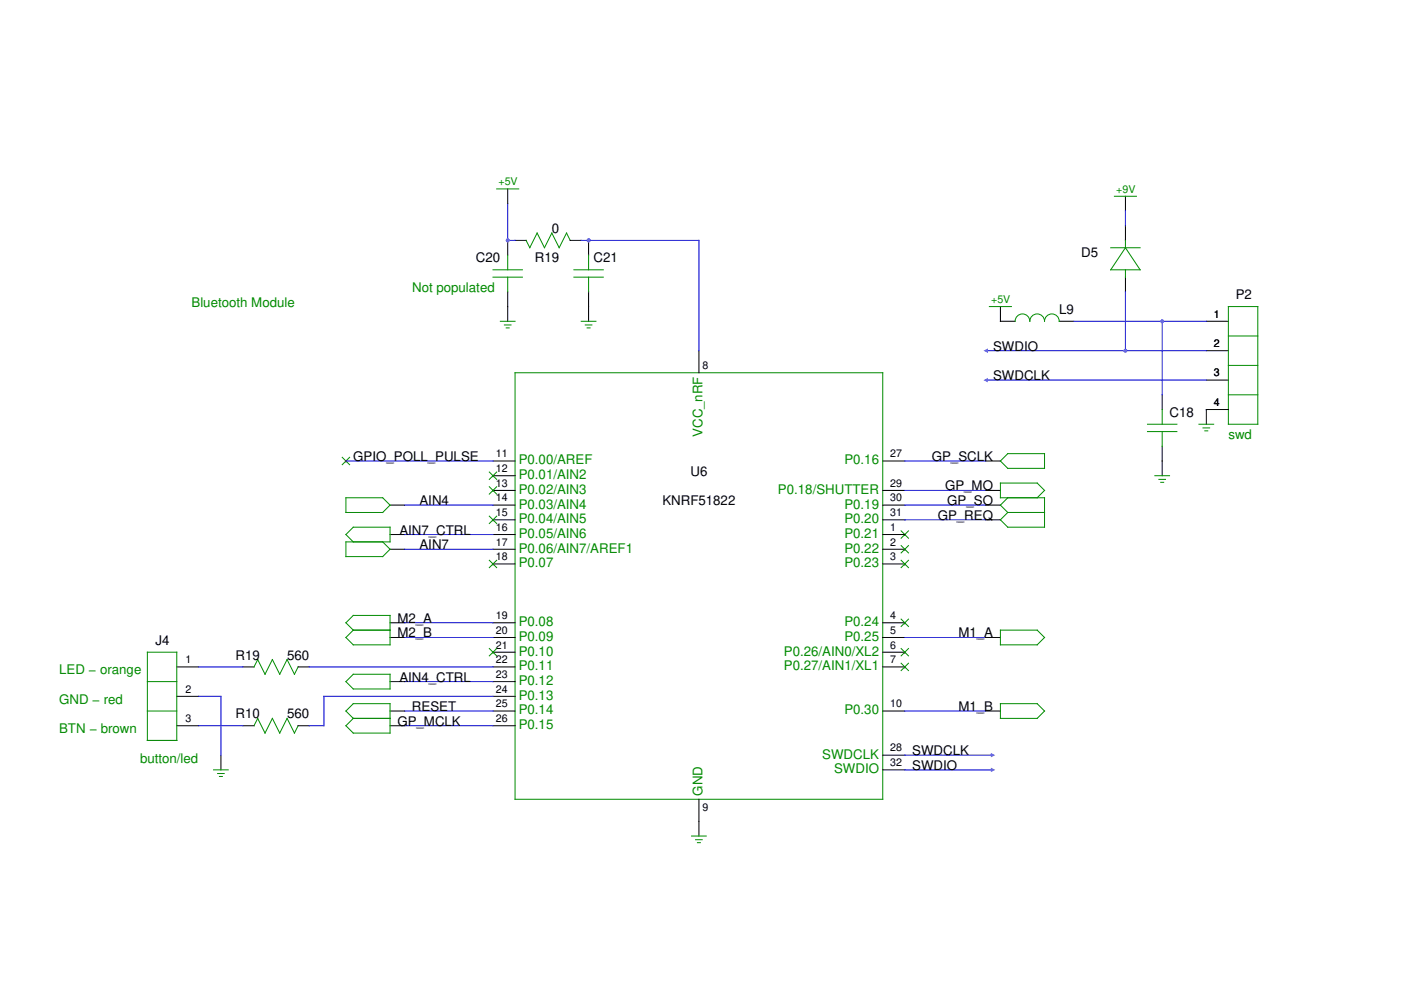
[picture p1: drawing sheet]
<svg xmlns="http://www.w3.org/2000/svg" width="297mm" height="210mm" viewBox="0 0 297 210" stroke-linecap="round" stroke-linejoin="round" font-family="sans-serif">
<g fill="none" stroke="#000" stroke-width=".21">
<path d="M107.6 51v3.1M109.2 51h2.4M120.9 51h2.3M107.6 61.9v3.1M148.2 74.4v4.6M73.3 97.7h.1M104.5 97.7h4.7M187.2 97.7h4.6M246.4 83.7v3.1M246.4 94.6v6.3M104.5 100.9h.1M104.5 104h.1"/>
<path d="M104.5 110.2h.1M104.5 119.6h.1M104.5 113.3h4.7M104.5 116.5h4.7M104.5 119.6h4.7M104.5 100.9h4.7M104.5 104h4.7M104.5 107.1h4.7M104.5 110.2h4.7M187.2 113.3h4.6M187.2 116.5h4.6M187.2 119.6h4.6"/>
<path d="M187.2 104h4.6M187.2 107.1h4.6M187.2 110.2h4.6M191.8 113.3h.1M191.8 116.5h.1M191.8 119.6h.1M104.5 138.3h.1M104.5 132h4.7M104.5 135.2h4.7M104.5 138.3h4.7M187.2 132h4.6M187.2 135.2h4.6"/>
<path d="M187.2 138.3h4.6M191.8 132h.1M191.8 138.3h.1M37.5 141.4h4.7M37.5 147.6h4.7M37.5 153.9h4.7M51.5 141.4h2.4M51.5 153.9h2.4M63.2 141.4h2.3M63.2 153.9h2.3M104.5 141.4h4.7M104.5 147.6h4.7"/>
<path d="M104.5 153.9h4.7M104.5 150.8h4.7M104.5 144.5h4.7M187.2 141.4h4.6M187.2 150.8h4.6M191.8 141.4h.1M46.8 160.1v3.1M148.2 169.5v7.8M187.2 160.1h4.6M187.2 163.2h4.6"/>
</g>
<g fill="none" stroke="#008b00" stroke-width=".21">
<path d="M104.5 58.8h6.3M104.5 57.2h6.3M107.6 54.1v3.1M107.6 58.8v3.1M111.5 51l.8 1.5 1.6-3.1 1.5 3.1 1.6-3.1 1.6 3.1 1.5-3.1 .8 1.6M109.2 79h78v90.5h-78zM72.6 97l1.5 1.5M74.1 97l-1.5 1.5M243.3 91.5h6.2M243.3 89.9h6.2M246.4 86.8v3.1M246.4 91.5v3.1"/>
<path d="M103.7 100.1l1.6 1.5M103.7 103.2l1.6 1.6M103.7 109.4l1.6 1.6M103.7 118.8l1.6 1.6M105.3 100.1l-1.6 1.5M105.3 103.2l-1.6 1.6M105.3 109.4l-1.6 1.6M105.3 118.8l-1.6 1.6M191.1 112.6l1.5 1.5M191.1 115.7l1.5 1.5M191.1 118.8l1.5 1.6M192.6 112.6l-1.5 1.5"/>
<path d="M192.6 115.7l-1.5 1.5M192.6 118.8l-1.5 1.6M244.8 100.9h3.2M245.7 101.6h1.4M246.1 102.3h.6M31.2 138.3h6.3v18.7h-6.3zM103.7 137.5l1.6 1.6M105.3 137.5l-1.6 1.6M191.1 131.3l1.5 1.5M191.1 137.5l1.5 1.6M192.6 131.3l-1.5 1.5M192.6 137.5l-1.5 1.6"/>
<path d="M31.2 144.5h6.3M31.2 150.8h6.3M53.9 141.4l.7-1.6 1.6 3.2 1.5-3.2 1.6 3.2 1.6-3.2 1.5 3.2 .8-1.6M53.9 153.9l.7-1.6 1.6 3.1 1.5-3.1 1.6 3.1 1.6-3.1 1.5 3.1 .8-1.5M191.1 140.6l1.5 1.6M192.6 140.6l-1.5 1.6M45.3 163.2h3.1M46.1 164h1.4M46.5 164.6h.6M146.6 177.3h3.1M147.5 178h1.4M147.9 178.7h.6"/>
</g>
<path d="M42.2 141.4h9.3M42.2 147.6h4.6v12.5M42.2 153.9h9.3M65.5 141.4h39M104.5 147.6h-35.8v6.3h-3.2M191.8 163.2h18.7M191.8 160.1h18.7" fill="none" stroke="#00f" stroke-width=".21"/>
<circle cx="107.6" cy="51" r=".39" fill="#a020f0"/>
<path d="M124.8 51v3.1M107.6 65v3.1M124.8 61.9v3.1M255.8 68.1h4.6M255.8 74.4h4.6M255.8 80.6h4.6M260.4 86.8h-4.6v3.1" fill="none" stroke="#000" stroke-width=".21"/>
<g fill="none" stroke="#008b00" stroke-width=".21">
<path d="M121.7 58.8h6.2M121.7 57.2h6.2M124.8 54.1v3.1M124.8 58.8v3.1M106.1 68.1h3.1M106.9 68.9h1.4M107.3 69.5h.7M260.4 65h6.3v24.9h-6.3zM260.4 71.2h6.3M260.4 77.5h6.3M254.2 89.9h3.1M255.1 90.7h1.4"/>
<path d="M255.4 91.4h.7M260.4 83.7h6.3"/>
</g>
<path d="M107.6 51h1.6M209 74.4h46.8M209 80.6h46.8" fill="none" stroke="#00f" stroke-width=".21"/>
<circle cx="124.8" cy="51" r=".39" fill="#a020f0"/>
<g fill="none" stroke="#000" stroke-width=".21">
<path d="M107.6 40.1v3.1M238.6 41.6v3.1M238.6 47.9v3.1M238.6 58.8v3.1M124.8 65v3.1M212.1 65v3.1h3.1M224.6 68.1h3.1M209 97.7h3.1M82.7 107.1h3.1M82.7 116.5h3.1M82.7 113.3h3.1M209 107.1h3.1"/>
<path d="M209 110.2h3.1M209 104h3.1M82.7 135.2h3.1M82.7 132h3.1M209 135.2h3.1M82.7 150.8h3.1M82.7 144.5h3.1M82.7 153.9h3.1M209 150.8h3.1"/>
</g>
<g fill="none" stroke="#008b00" stroke-width=".21">
<path d="M105.3 40.1h4.7M235.5 52.5h6.2M236.3 41.6h4.6M238.6 52.5l3.1 4.7h-6.2zM238.6 51v1.5M238.6 57.2v1.6M123.2 68.1h3.2M124.1 68.9h1.4M124.5 69.5h.6M209.8 65h4.6M215.2 68.1a1.56 1.56 0 0 1 1.6-1.5 1.56 1.56 0 0 1 1.5 1.5 1.56 1.56 0 0 1 1.6-1.5 1.56 1.56 0 0 1 1.6 1.5 1.56 1.56 0 0 1 1.5-1.5 1.56 1.56 0 0 1 1.6 1.5M212.1 97.7l1.6-1.5h7.8v3.1h-7.8z"/>
<path d="M73.3 105.5h7.8l1.6 1.6-1.6 1.6h-7.8zM74.9 114.9l-1.6-1.6 1.6-1.5h7.8v3.1h-9.4v3.1h7.8l1.6-1.5-1.6-1.6M213.7 108.7h7.8M213.7 105.5l-1.6 1.6 1.6 1.6M219.9 105.5l1.6-1.5-1.6-1.6h-7.8v3.1h9.4v6.3h-7.8l-1.6-1.6 1.6-1.5M74.9 133.6h7.8M74.9 130.5h7.8v6.2h-7.8l-1.6-1.5 1.6-1.6-1.6-1.6zM212.1 133.6h7.8l1.6 1.6-1.6 1.5h-7.8zM73.3 150.8l1.6-1.6h7.8v6.2h-7.8l-1.6-1.5 1.6-1.6zM74.9 152.3h7.8M74.9 143h7.8v3.1h-7.8l-1.6-1.6zM212.1 149.2h7.8l1.6 1.6-1.6 1.5h-7.8z"/>
</g>
<g fill="none" stroke="#00f" stroke-width=".21">
<path d="M107.6 43.2v7.8M123.2 51h25v23.4M238.6 44.7v3.2M227.7 68.1h28.1M238.6 61.9v12.5M246.4 68.1v15.6M73.3 97.7h31.2M191.8 97.7h17.2M85.8 107.1h18.7M85.8 116.5h18.7M85.8 113.3h18.7M191.8 104h17.2"/>
<path d="M191.8 107.1h17.2M191.8 110.2h17.2M85.8 135.2h18.7M85.8 132h18.7M191.8 135.2h17.2M85.8 153.9h18.7M85.8 150.8h18.7M85.8 144.5h18.7M191.8 150.8h17.2"/>
</g>
<g fill="#a020f0">
<path d="M210.1 162.8l.9 .4-.9 .5z"/>
<path d="M210.1 159.6l.9 .5-.9 .5z"/>
<path d="M208.5 74.4l1-.5v.9z"/>
<path d="M208.5 80.6l1-.5v1z"/>
<circle cx="107.6" cy="51" r=".39"/>
<circle cx="238.6" cy="74.4" r=".39"/>
<circle cx="124.8" cy="51" r=".39"/>
<circle cx="246.4" cy="68.1" r=".39"/>
</g>
<g font-size="2.8">
<text x="117" y="49.4">0</text>
<text x="100.9" y="55.6">C20</text>
<text x="113.4" y="55.6">R19</text>
<text x="125.9" y="55.6">C21</text>
<text x="229.3" y="54.6">D5</text>
<text x="262" y="63.4">P2</text>
<text x="224.6" y="66.6">L9</text>
<text x="210.5" y="74.4">SWDIO</text>
<text x="210.5" y="80.6">SWDCLK</text>
<text x="248" y="88.4">C18</text>
<text x="74.9" y="97.7">GPIO_POLL_PULSE</text>
<text x="146.4" y="100.9">U6</text>
<text x="197.6" y="97.7">GP_SCLK</text>
<text x="88.9" y="107.1">AIN4</text>
<text x="140.4" y="107.1">KNRF51822</text>
<text x="200.4" y="104">GP_MO</text>
<text x="200.8" y="107.1">GP_SO</text>
<text x="84.7" y="113.3">AIN7_CTRL</text>
<text x="198.8" y="110.2">GP_REQ</text>
<text x="88.9" y="116.5">AIN7</text>
<text x="32.9" y="136.7">J4</text>
<text x="84.3" y="132">M2_A</text>
<text x="84.3" y="135.2">M2_B</text>
<text x="203.2" y="135.2">M1_A</text>
<text x="50" y="139.8">R19</text>
<text x="60.9" y="139.8">560</text>
<text x="84.7" y="144.5">AIN4_CTRL</text>
<text x="50" y="152.3">R10</text>
<text x="60.9" y="152.3">560</text>
<text x="84.3" y="153.9">GP_MCLK</text>
<text x="87.3" y="150.8">RESET</text>
<text x="203.2" y="150.8">M1_B</text>
<text x="193.4" y="160.1">SWDCLK</text>
<text x="193.4" y="163.2">SWDIO</text>
</g>
<g font-size="2.8" fill="#008b00">
<text x="40.6" y="65">Bluetooth Module</text>
<text x="87.4" y="61.9">Not populated</text>
<text x="148.9" y="92.6" transform="rotate(-90 148.9 92.6)">VCC_nRF</text>
<text x="260.4" y="93.1">swd</text>
<text x="110" y="98.5">P0.00/AREF</text>
<text x="110" y="101.6">P0.01/AIN2</text>
<text x="179" y="98.5">P0.16</text>
<text x="110" y="104.7">P0.02/AIN3</text>
<text x="110" y="107.8">P0.03/AIN4</text>
<text x="164.9" y="104.7">P0.18/SHUTTER</text>
<text x="179" y="107.8">P0.19</text>
<text x="110" y="110.9">P0.04/AIN5</text>
<text x="179" y="110.9">P0.20</text>
<text x="110" y="114.1">P0.05/AIN6</text>
<text x="110" y="117.2">P0.06/AIN7/AREF1</text>
<text x="179" y="114.1">P0.21</text>
<text x="179" y="117.2">P0.22</text>
<text x="110" y="120.3">P0.07</text>
<text x="179" y="120.3">P0.23</text>
<text x="110" y="132.8">P0.08</text>
<text x="110" y="135.9">P0.09</text>
<text x="179" y="132.8">P0.24</text>
<text x="179" y="135.9">P0.25</text>
<text x="12.5" y="143">LED − orange</text>
<text x="110" y="139">P0.10</text>
<text x="110" y="142.1">P0.11</text>
<text x="166.2" y="139">P0.26/AIN0/XL2</text>
<text x="166.2" y="142.1">P0.27/AIN1/XL1</text>
<text x="12.5" y="149.2">GND − red</text>
<text x="110" y="145.2">P0.12</text>
<text x="110" y="148.4">P0.13</text>
<text x="12.5" y="155.4">BTN − brown</text>
<text x="110" y="151.5">P0.14</text>
<text x="110" y="154.6">P0.15</text>
<text x="179" y="151.5">P0.30</text>
<text x="29.7" y="161.7">button/led</text>
<text x="174.3" y="160.9">SWDCLK</text>
<text x="176.8" y="164">SWDIO</text>
<text x="148.9" y="168.7" transform="rotate(-90 148.9 168.7)">GND</text>
</g>
<g font-size="2.3" fill="#008b00">
<text x="105.7" y="39.3">+5V</text>
<text x="236.7" y="40.8">+9V</text>
<text x="210.2" y="64.2">+5V</text>
</g>
<g font-size="2.3">
<text x="257.3" y="67.3">1</text>
<text x="257.3" y="73.6">2</text>
<text x="149" y="78.3">8</text>
<text x="257.3" y="79.8">3</text>
<text x="257.3" y="86">4</text>
<text x="105.1" y="97">11</text>
<text x="105.1" y="100.1">12</text>
<text x="188.7" y="97">27</text>
<text x="105.1" y="103.2">13</text>
<text x="105.1" y="106.3">14</text>
<text x="188.7" y="103.2">29</text>
<text x="188.7" y="106.3">30</text>
<text x="105.1" y="109.4">15</text>
<text x="105.1" y="112.6">16</text>
<text x="188.7" y="112.6">1</text>
<text x="188.7" y="109.4">31</text>
<text x="105.1" y="115.7">17</text>
<text x="105.1" y="118.8">18</text>
<text x="188.7" y="115.7">2</text>
<text x="188.7" y="118.8">3</text>
<text x="105.1" y="131.3">19</text>
<text x="188.7" y="131.3">4</text>
<text x="105.1" y="134.4">20</text>
<text x="105.1" y="137.5">21</text>
<text x="188.7" y="134.4">5</text>
<text x="188.7" y="137.5">6</text>
<text x="39.3" y="140.6">1</text>
<text x="105.1" y="140.6">22</text>
<text x="105.1" y="143.7">23</text>
<text x="188.7" y="140.6">7</text>
<text x="39.3" y="146.9">2</text>
<text x="105.1" y="146.9">24</text>
<text x="105.1" y="150">25</text>
<text x="188.7" y="150">10</text>
<text x="39.3" y="153.1">3</text>
<text x="105.1" y="153.1">26</text>
<text x="188.7" y="159.3">28</text>
<text x="188.7" y="162.4">32</text>
<text x="149" y="171.9">9</text>
</g>
</svg>
